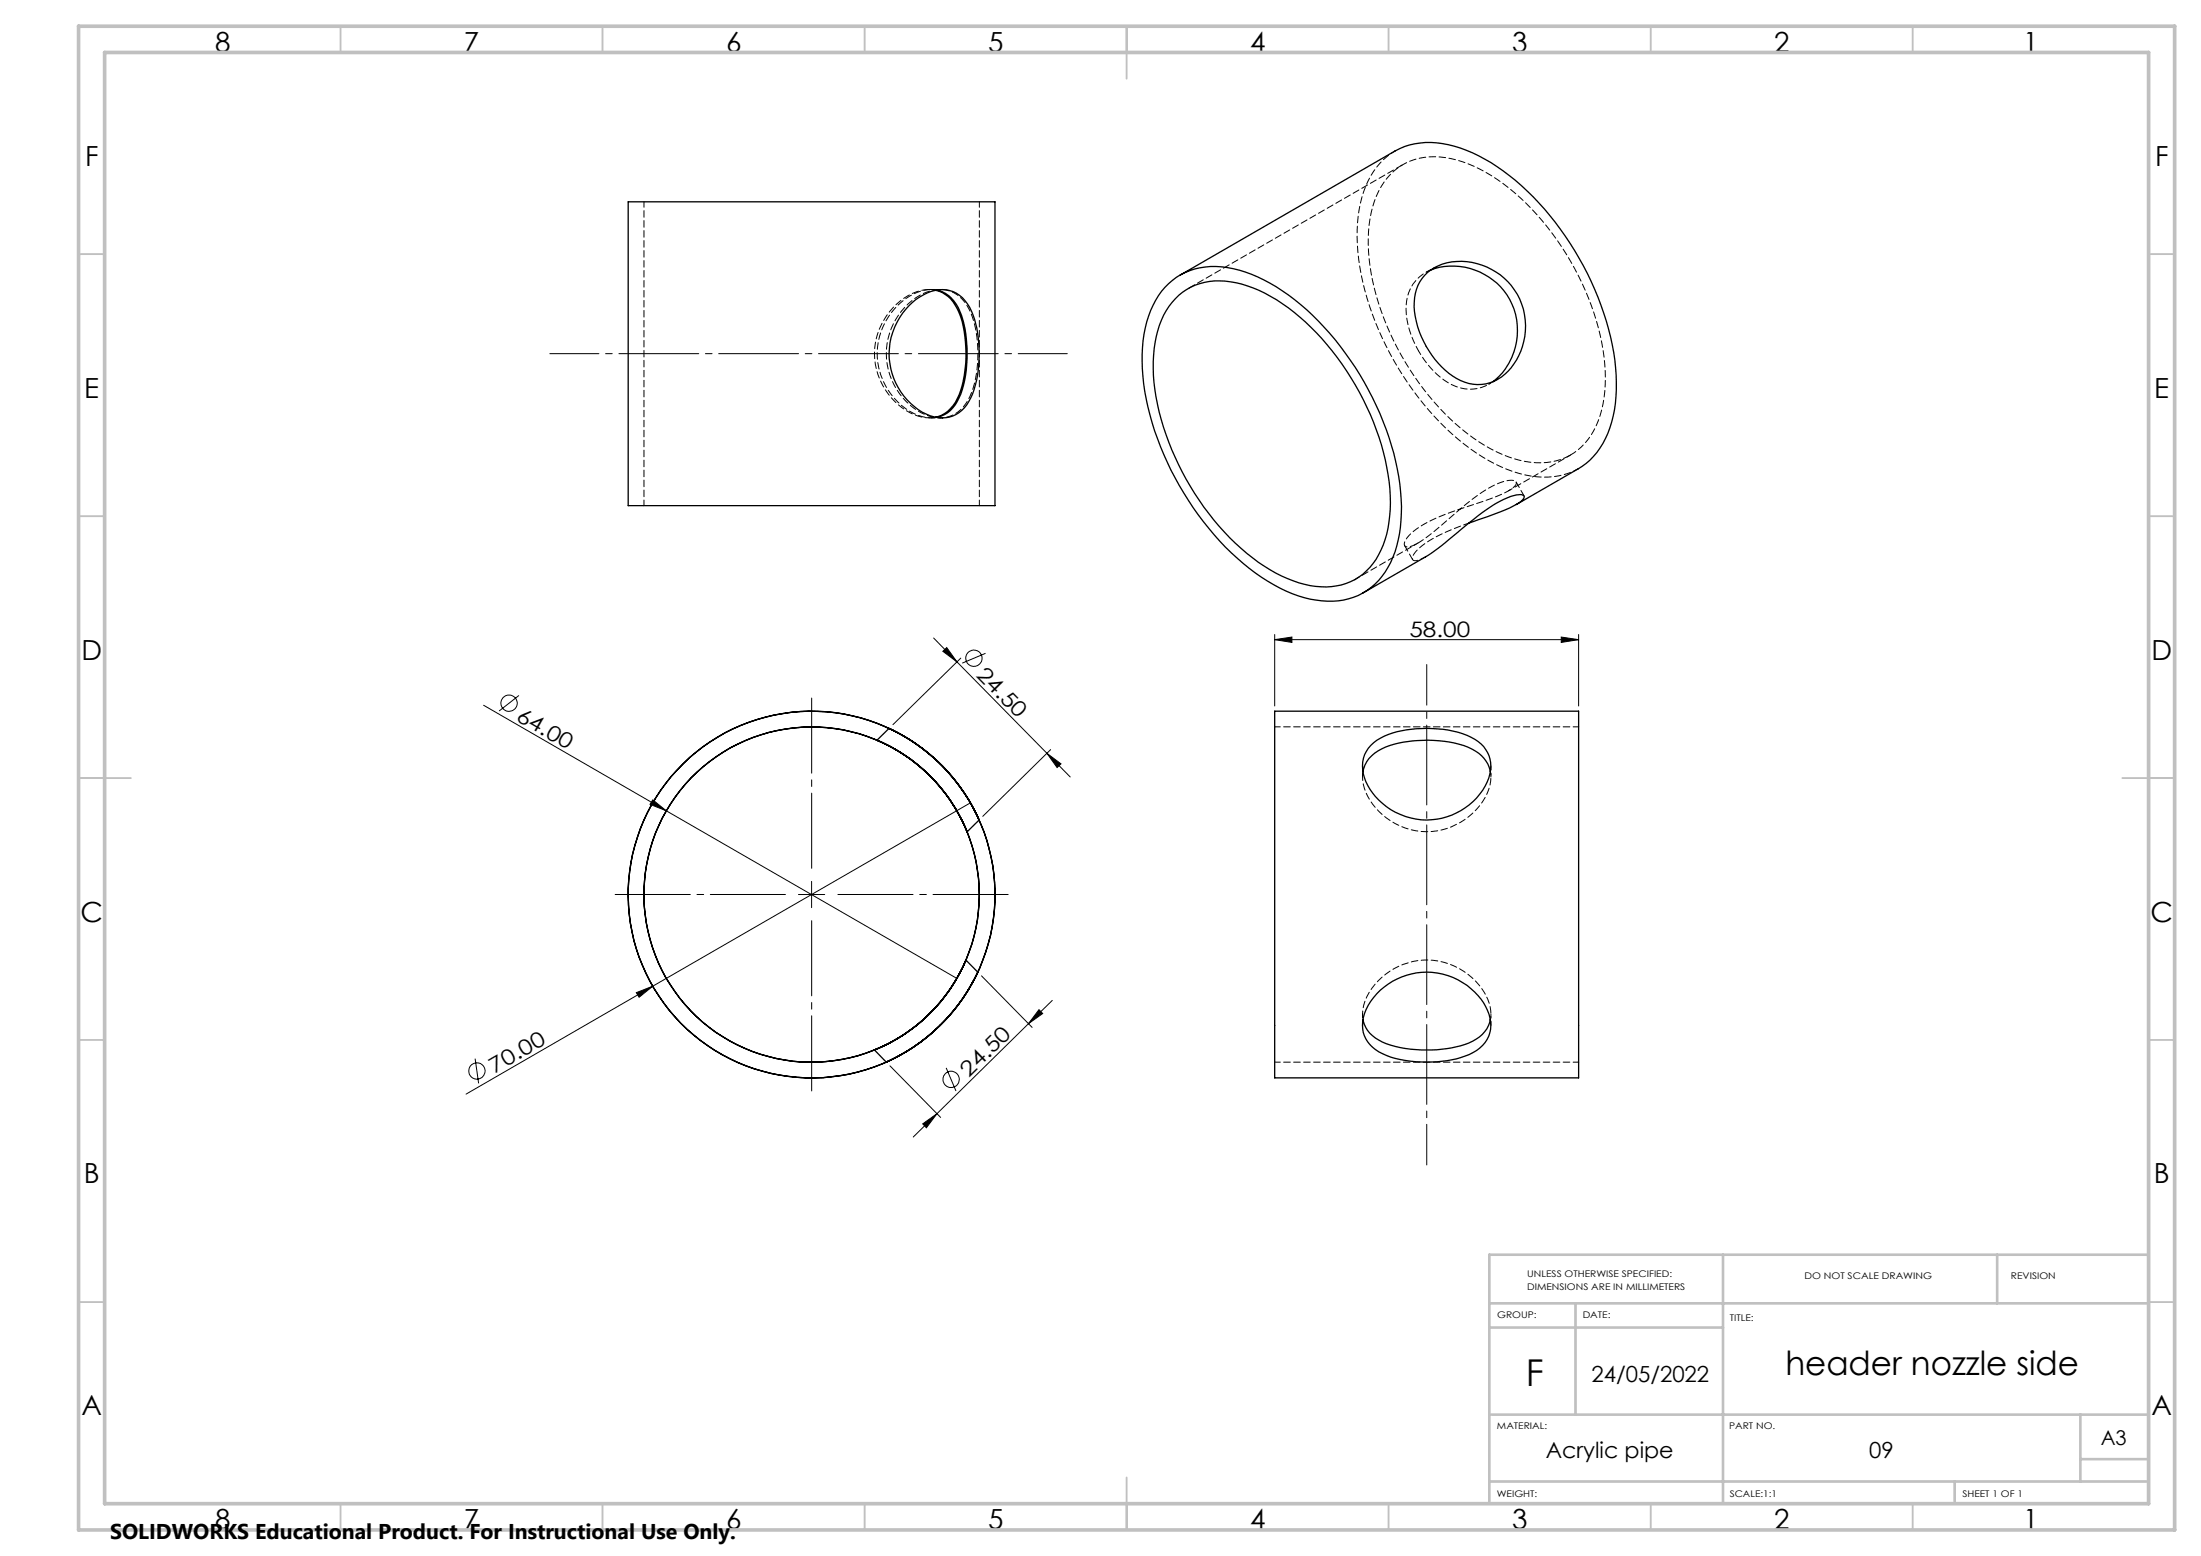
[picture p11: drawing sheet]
<svg xmlns="http://www.w3.org/2000/svg" width="420mm" height="297mm" viewBox="0 0 420 297" stroke-linecap="round" stroke-linejoin="round" font-family="sans-serif">
<g fill="none" stroke="#000" stroke-width=".19">
<path d="M92.3 134.6l90.3 52.2M99 132.7l-3.7 3M178.2 121.8l4.4 4.5M179.9 124.3l.8-.7 1.9 2.7zM182.6 126.3l17.2 17.5M183.3 125.6l-12.9 12.7M188.1 124.7l-4.5 1.9M243.2 122.1l3.3-.5v1zM243.2 121.1v13.7M243.2 122.1h58M297.9 121.6l3.3 .5-3.3 .5zM301.2 121.1v13.7"/>
<path d="M124.6 152.7l2.5 2.1-3.1-1.3zM185.2 153.2l-60.6 35M199.8 143.8l2.7 2-.8 .7zM199.8 143.8l4.4 4.5M200.5 143.1l-13 12.7M152.4 170.7h5M154.9 168.2v5M121.4 189.5l3.2-1.3-2.6 2.2zM124.6 188.2l-35.7 20.6M187.3 186.3l9.7 9.8M196.3 195.4l-22 21.6M198.3 192.7l.7 .8-2.7 1.9z"/>
<path d="M200.8 191l-4.5 4.4M90.7 202.1l.6 4.7M169.8 203.4l9.7 9.9M176.1 214.5l2.7-1.9-2 2.7zM180.6 203.8l1.8 4.4"/>
<circle cx="97.1" cy="134.2" r="1.55"/>
<circle cx="185.9" cy="125.7" r="1.54"/>
<circle cx="91" cy="204.4" r="1.56"/>
<circle cx="181.5" cy="206" r="1.56"/>
</g>
<path d="M272.3 126.8v95.6" fill="none" stroke="#000" stroke-width=".19" stroke-dasharray="15.2 1.3 1.3 1.3" stroke-dashoffset="7.5"/>
<path d="M104.9 67.5h98.8" fill="none" stroke="#000" stroke-width=".19" stroke-dasharray="15.2 1.3 1.3 1.3" stroke-dashoffset="5.9"/>
<path d="M149.9 170.7h-32.5M154.9 165.7v-32.5M154.9 175.7v32.5M159.9 170.7h32.5" fill="none" stroke="#000" stroke-width=".19" stroke-dasharray="15.2 1.3 1.3 1.3" stroke-dashoffset=".9"/>
<g fill="none" stroke="#c0c0c0" stroke-width=".35">
<path d="M65 5v5M115 5v5M165 5v5M215 5v10M265 5v5M315 5v5M365 5v5M15 48.5h5M410 48.5h5M15 98.5h5M410 98.5h5M15 148.5h10"/>
<path d="M405 148.5h10M15 198.5h5M410 198.5h5M15 248.5h5M410 248.5h5M65 287v5M115 287v5M165 287v5M215 282v10M265 287v5M315 287v5M365 287v5"/>
</g>
<path d="M328.8 239.5v47.5M381.1 239.5v9.3M410 239.5h-125.8v47.5M284.2 248.8h125.8M284.2 253.4h44.6M300.6 248.8v21.2M284.6 270h125.4M397 270v12.8M397 278.5h13M284.2 282.8h125.8M373 282.8v4.2" fill="none" stroke="#c0c0c0" stroke-width=".5"/>
<path d="M15 5h400v287h-400zM20 10h390v277h-390z" fill="none" stroke="#c0c0c0" stroke-width=".7"/>
<g fill="#000">
<path d="M124.6 152.7l2.5 2.1-3.1-1.3zM121.4 189.5l3.2-1.3-2.6 2.2z"/>
<path d="M179.9 124.3l.8-.7 1.9 2.7zM199.8 143.8l2.7 2-.8 .7z"/>
<path d="M243.2 122.1l3.3-.5v1zM297.9 121.6l3.3 .5-3.3 .5z"/>
<path d="M176.1 214.5l2.7-1.9-2 2.7zM198.3 192.7l.7 .8-2.7 1.9z"/>
</g>
<g fill="none" stroke="#000" stroke-width=".25">
<path d="M119.9 38.5h70v58h-70zM173.5 58.3a8.6 8.6 0 0 1 7.7-2.8 7.4 7.4 0 0 1 4.8 5.5 23.6 23.6 0 0 1-.8 14.9 5.9 5.9 0 0 1-8.4 3.2 12.9 12.9 0 0 1-3.3-20.8zM178.5 55.4a6.2 6.2 0 0 1 4.5 4.2 23.4 23.4 0 0 1-.3 16.5 5.9 5.9 0 0 1-4.2 3.5M178.8 55.4a6.6 6.6 0 0 1 4.7 4.9 24.3 24.3 0 0 1-.5 15.7 5.8 5.8 0 0 1-4.2 3.7M222.3 54.8a13 13 0 0 1 13-3.5 33.9 33.9 0 0 1 16.2 9.9 57.3 57.3 0 0 1 15.6 31.2 26.9 26.9 0 0 1-1.7 15 12.7 12.7 0 0 1-14.3 7.1 29.7 29.7 0 0 1-15-8 57.4 57.4 0 0 1-17.9-33.3 26.4 26.4 0 0 1 1.8-14.9 13.4 13.4 0 0 1 2.3-3.5zM224.3 57a11.9 11.9 0 0 1 11.6-3 30.4 30.4 0 0 1 14.3 8.5 51.9 51.9 0 0 1 15 30.8 21.1 21.1 0 0 1-3.2 14.3 11.7 11.7 0 0 1-12 4.2 28.1 28.1 0 0 1-13.2-7.1 52.1 52.1 0 0 1-16.6-31.7 23.1 23.1 0 0 1 2.3-13.7zM225.2 52.5l41-23.7a15 15 0 0 1 12.5-.5 39.8 39.8 0 0 1 17 12.8 56.2 56.2 0 0 1 12.6 29.1 24.4 24.4 0 0 1-2.4 14.5 13.1 13.1 0 0 1-4.7 4.8l-11.9 6.8M271.8 52.6a10.5 10.5 0 0 1 11.9-1.6 12.4 12.4 0 0 1 2.9 20.9 8 8 0 0 1-10.1-.6 17.9 17.9 0 0 1-6.6-13.7 7.8 7.8 0 0 1 1.9-5zM273 51.6a12.3 12.3 0 0 1 15.1 5.5 12.3 12.3 0 0 1-3.2 15.7M280.2 99.9l2.8-1a27.8 27.8 0 0 0 7.4-3.3l.4-.5a.42 .42 0 0 0 0-.4 .42 .42 0 0 0-.4-.3 8.5 8.5 0 0 0-4.8 1.6 108.9 108.9 0 0 0-11.3 8.7l-1.8 1.3-12.3 7.1M169.7 139a34.8 34.8 0 0 1 17.1 17.5 35.1 35.1 0 0 0-17.1-17.5zM169.7 139l-2.3 2.3"/>
<path d="M243.2 135.7h58v70h-58zM167.4 141.3a32.1 32.1 0 0 1 17.1 17.5 32.1 32.1 0 0 0-17.1-17.5zM186.8 156.5l-2.3 2.3M261.6 142.3a12.7 12.7 0 0 1 7.7-3.1 20.4 20.4 0 0 1 12.1 1.9 6 6 0 0 1 2.4 8.2 12.8 12.8 0 0 1-12 7.2 12.8 12.8 0 0 1-11.4-8.1 5.9 5.9 0 0 1 1.2-6.1zM284.4 147.3a6.3 6.3 0 0 0-4.3-4.7 23.4 23.4 0 0 0-16.4 .3 6 6 0 0 0-3.6 4.4M184.3 183.3l2.3 2.3M260.1 194.6a5.8 5.8 0 0 0 3.7 4.3 24.4 24.4 0 0 0 16.4 .2 6.2 6.2 0 0 0 4.2-4.5M263.4 189a12.9 12.9 0 0 1 20.7 4.6 5.8 5.8 0 0 1-3 7.3 22.3 22.3 0 0 1-12.9 1.5 10.7 10.7 0 0 1-7.2-3.5 6.4 6.4 0 0 1 .1-7l1-1.5zM166.9 200.4a32 32 0 0 0 17.4-17.1 31.7 31.7 0 0 1-17.4 17.1zM166.9 200.4l2.2 2.3M169.2 202.7h-.1a35.3 35.3 0 0 0 17.5-17.1 35 35 0 0 1-17.4 17.1z"/>
<circle cx="154.9" cy="170.7" r="35"/>
<circle cx="154.9" cy="170.7" r="32"/>
</g>
<path d="M178.5 79.6l-1.2 .2M260 148.3a11 11 0 0 0 6.2 8.9 12.6 12.6 0 0 0 18.1-7.3l.2-1.5-.1-1.1" fill="none" stroke="#000" stroke-width=".19" stroke-dasharray="1.3 .6" stroke-dashoffset=".6"/>
<g fill="none" stroke="#000" stroke-width=".19" stroke-dasharray="1.3 .6" stroke-dashoffset=".5">
<path d="M179.8 55.3h-2.1M177.3 79.8a11 11 0 0 1-8.9-6.3 12.6 12.6 0 0 1 7.3-18.1 6.3 6.3 0 0 1 2.9 0M177.7 79.8l1.1-.1M177.7 79.8h2.1M270.7 67a14.4 14.4 0 0 0 8 7 7.2 7.2 0 0 0 6.2-1.2M287.9 93.7l11.8-6.9M258.7 110.5l11.9-6.8M260 146.2v2.1M260.1 147.3l-.1 1M284.5 148.3v-2.1M260 193.6l.1 1M260 193.6v2.1"/>
<path d="M284.5 195.7v-2.1"/>
</g>
<path d="M178.8 55.4a9 9 0 0 0-8 3.5 12.7 12.7 0 0 0 5.2 20.6l1.7 .3M179.4 79.8a10.8 10.8 0 0 1-8.8-6.4 12.8 12.8 0 0 1 6.5-17.8 6 6 0 0 1 7.8 3.4 22.5 22.5 0 0 1 .2 16.6 6.2 6.2 0 0 1-5.7 4.2M284.4 194.6a9 9 0 0 0-3.5-8 12.7 12.7 0 0 0-20.7 5.3l-.2 1.7" fill="none" stroke="#000" stroke-width=".19" stroke-dasharray="1.3 .6" stroke-dashoffset=".7"/>
<path d="M122.9 38.5v58M186.9 96.5v-58M272 106.3a2.72 2.72 0 0 1-2.4 .6l-.1-.4a5.1 5.1 0 0 1 2.5-2.8 35.7 35.7 0 0 1 8.3-3.9M301.3 138.7h-58M243.3 202.7h58" fill="none" stroke="#000" stroke-width=".19" stroke-dasharray="1.3 .6" stroke-dashoffset=".2"/>
<path d="M177.7 55.3h-.4M177.3 79.8h.4M301.1 89.5l.1-.1" fill="none" stroke="#000" stroke-width=".19" stroke-dasharray="1.3 .6"/>
<path d="M266.2 28.8a14.7 14.7 0 0 0-6.6 10.1 38.6 38.6 0 0 0 2.3 21.1 55.9 55.9 0 0 0 19.8 26.5 23.6 23.6 0 0 0 13.7 4.6 12.6 12.6 0 0 0 5.7-1.6" fill="none" stroke="#000" stroke-width=".19" stroke-dasharray="1.3 .6" stroke-dashoffset=".4"/>
<path d="M273 51.5a7.7 7.7 0 0 0-4.6 8.5l.3 1.9 .6 2 1.4 3.1" fill="none" stroke="#000" stroke-width=".19" stroke-dasharray="1.3 .6" stroke-dashoffset=".3"/>
<path d="M299.6 86.9a13.7 13.7 0 0 0 6.3-9.8 36.9 36.9 0 0 0-2.8-20.3 50 50 0 0 0-18.5-23.3 19.8 19.8 0 0 0-12.8-3.5 11.7 11.7 0 0 0-9.5 8.4 30.7 30.7 0 0 0 .3 18 51.9 51.9 0 0 0 18.5 27.2 22.3 22.3 0 0 0 13.1 4.7 11.6 11.6 0 0 0 5.4-1.4M270.4 103.8l-1.3 .5a.71 .71 0 0 1-.9 0 .71 .71 0 0 1-.1-1 10.6 10.6 0 0 1 5.1-4l3.8-1.6 5.3-1.7a19.3 19.3 0 0 0 6.8-3.2l.2-.3a.55 .55 0 0 0 0-.6 .55 .55 0 0 0-.6-.2 10.4 10.4 0 0 0-5.9 2.3l-3 2.2-3.7 3.2a38.5 38.5 0 0 1-5.7 4.4" fill="none" stroke="#000" stroke-width=".19" stroke-dasharray="1.3 .6" stroke-dashoffset="-.1"/>
<path d="M267.7 31.4l-41 23.7" fill="none" stroke="#000" stroke-width=".19" stroke-dasharray="1.3 .6" stroke-dashoffset="-.2"/>
<path d="M273.8 51l-1.6 1M284.1 73.4l1.6-1" fill="none" stroke="#000" stroke-width=".19" stroke-dasharray="1.3 .6" stroke-dashoffset=".9"/>
<path d="M290.8 94.7l-1.5-2.7M268 104.1l1.6 2.7" fill="none" stroke="#000" stroke-width=".19" stroke-dasharray="1.3 .6" stroke-dashoffset=".1"/>
<text font-size="7.1" x="291.2" y="264.6">F</text>
<text font-size="6.3" x="340.7" y="262.5">header nozzle side</text>
<g font-size="5.3">
<text x="41" y="9.9">8</text>
<text x="88.5" y="9.9">7</text>
<text x="138.5" y="9.9">6</text>
<text x="188.5" y="9.9">5</text>
<text x="238.5" y="9.9">4</text>
<text x="288.5" y="9.9">3</text>
<text x="338.5" y="9.9">2</text>
<text x="386" y="9.9">1</text>
<text x="16.2" y="31.7">F</text>
<text x="411.2" y="31.7">F</text>
<text x="16.1" y="75.9">E</text>
<text x="411.1" y="75.9">E</text>
<text x="15.5" y="125.9">D</text>
<text x="410.5" y="125.9">D</text>
<text x="15.4" y="175.9">C</text>
<text x="410.4" y="175.9">C</text>
<text x="16" y="225.9">B</text>
<text x="411" y="225.9">B</text>
<text x="15.5" y="270.2">A</text>
<text x="410.5" y="270.2">A</text>
<text x="41" y="291.9">8</text>
<text x="88.5" y="291.9">7</text>
<text x="138.5" y="291.9">6</text>
<text x="188.5" y="291.9">5</text>
<text x="238.5" y="291.9">4</text>
<text x="288.5" y="291.9">3</text>
<text x="338.5" y="291.9">2</text>
<text x="386" y="291.9">1</text>
</g>
<g font-size="4.2">
<text x="303.7" y="263.7">24/05/2022</text>
<text x="295" y="278.3">Acrylic pipe</text>
<text x="356.7" y="278.3">09</text>
</g>
<g font-size="4.1">
<text x="268.9" y="121.5">58.00</text>
<text x="186.1" y="129" transform="rotate(46 186.1 129)">24.50</text>
<text x="98.3" y="137.3" transform="rotate(30 98.3 137.3)">64.00</text>
<text x="94.3" y="205" transform="rotate(-30 94.3 205)">70.00</text>
<text x="184.8" y="205.7" transform="rotate(-44 184.8 205.7)">24.50</text>
<text x="21" y="293.7">SOLIDWORKS Educational Product. For Instructional Use Only.</text>
</g>
<text font-size="3.9" x="400.9" y="275.8">A3</text>
<g font-size="1.7">
<text x="291.4" y="243.7">UNLESS OTHERWISE SPECIFIED:</text>
<text x="344.3" y="244.1">DO NOT SCALE DRAWING</text>
<text x="383.7" y="244.1">REVISION</text>
<text x="285.7" y="251.5">GROUP:</text>
<text x="291.4" y="246.2">DIMENSIONS ARE IN MILLIMETERS</text>
<text x="302" y="251.5">DATE:</text>
<text x="330.1" y="252.1">TITLE:</text>
<text x="285.6" y="272.7">MATERIAL:</text>
<text x="330" y="272.7">PART NO.</text>
<text x="285.6" y="285.7">WEIGHT:</text>
<text x="330.1" y="285.8">SCALE:1:1</text>
<text x="374.5" y="285.8">SHEET 1 OF 1</text>
</g>
</svg>
